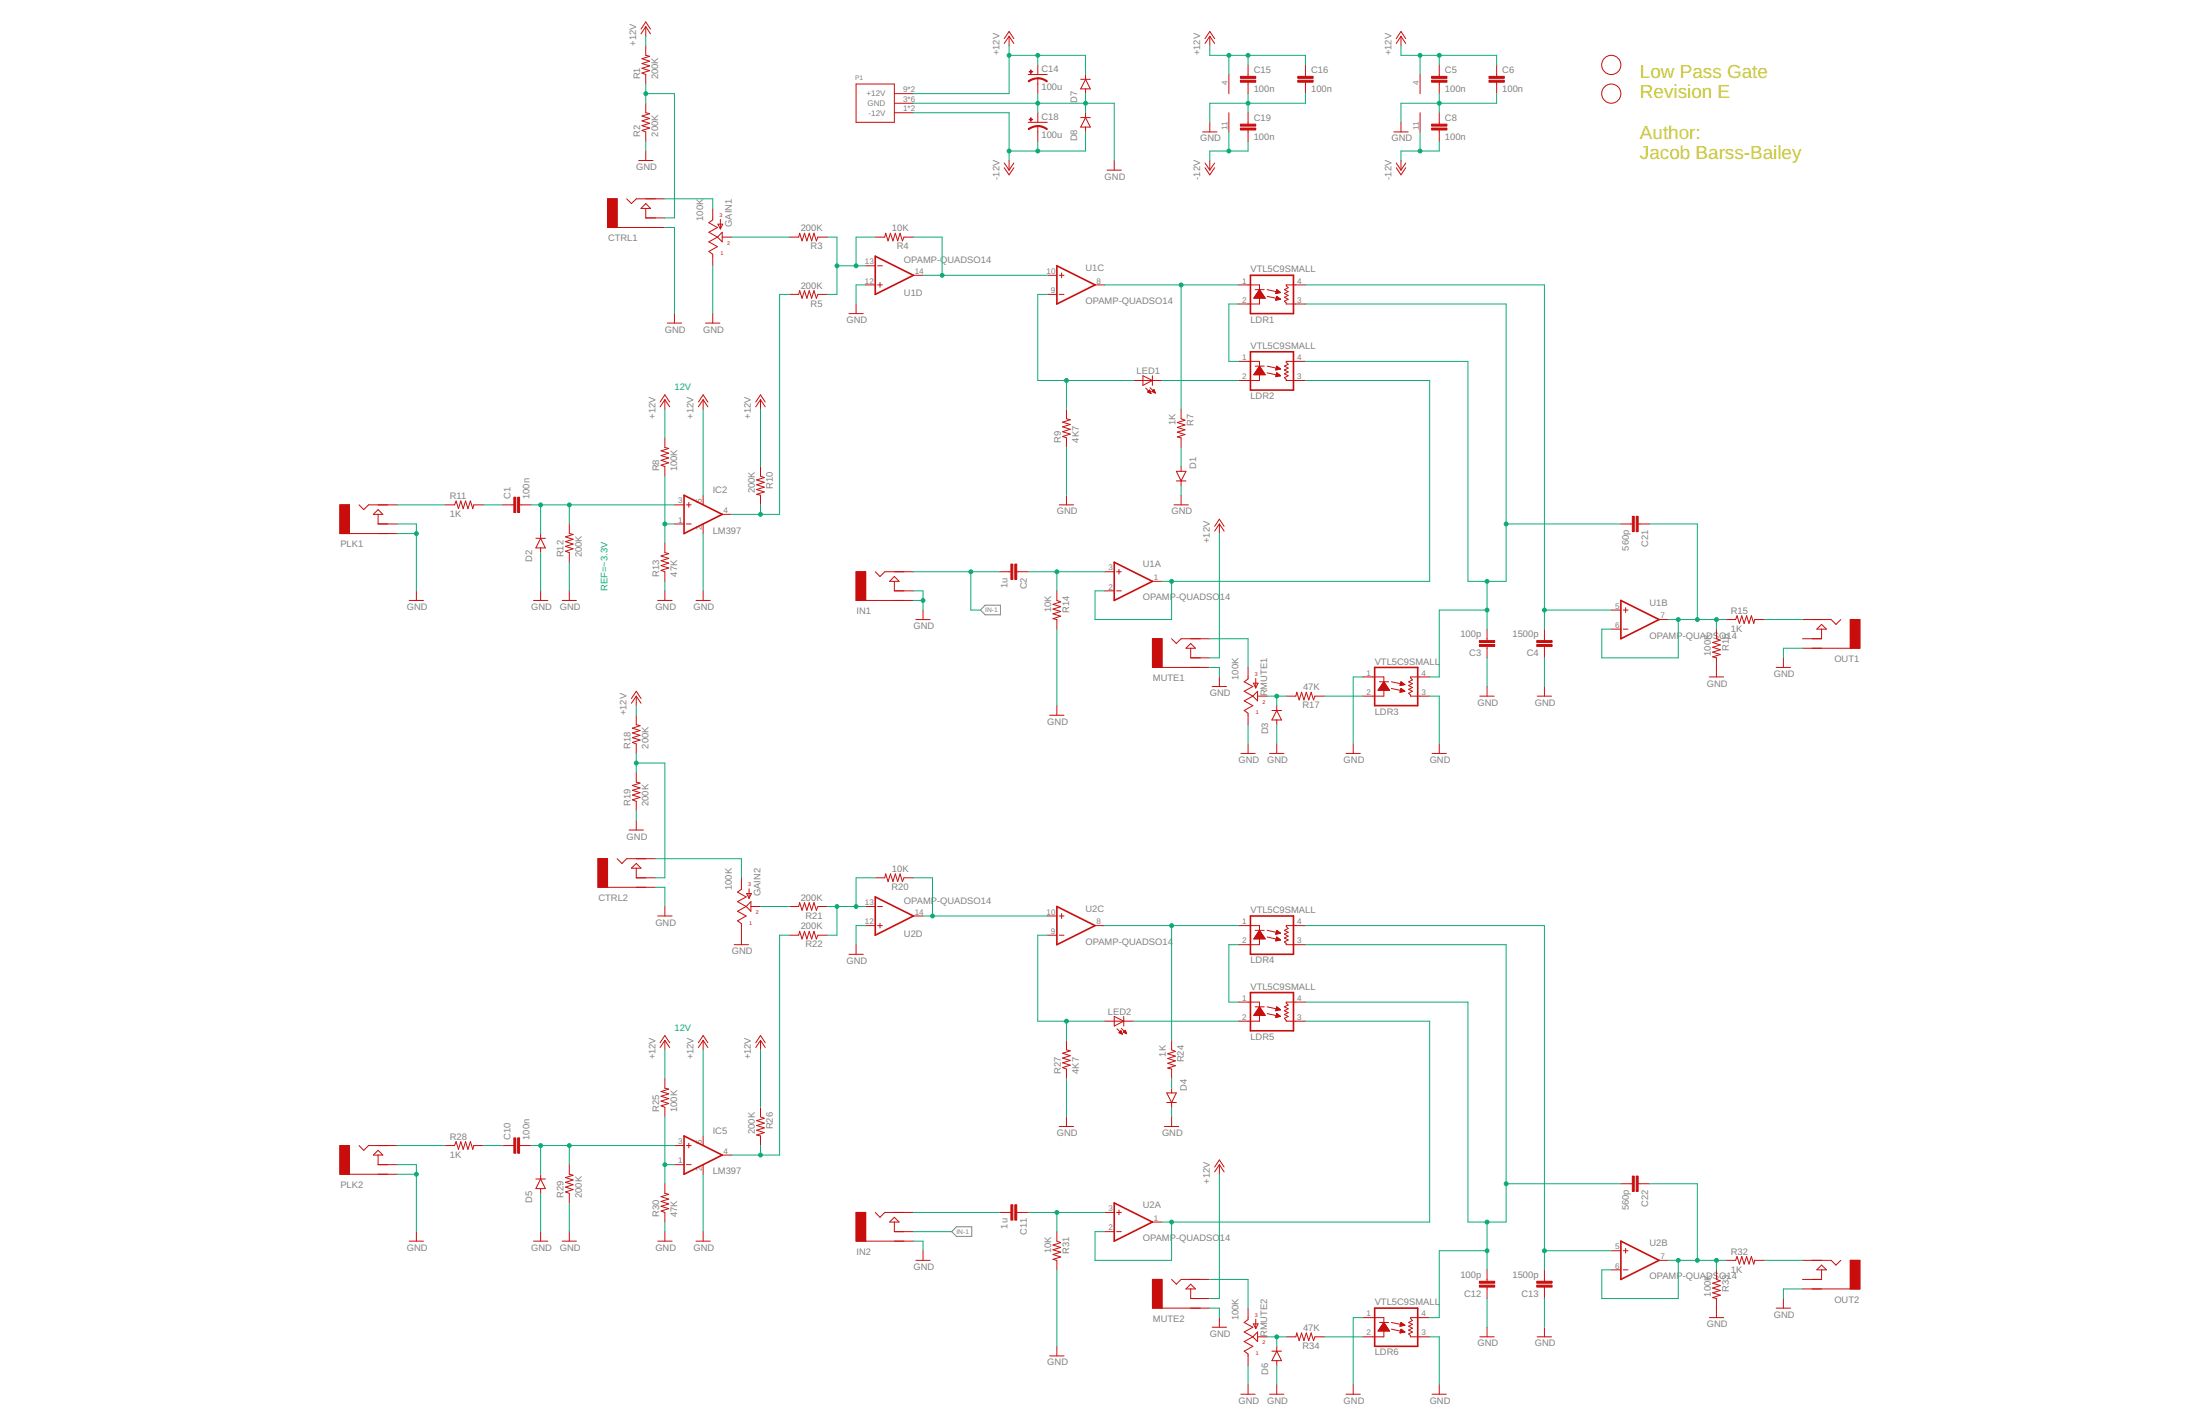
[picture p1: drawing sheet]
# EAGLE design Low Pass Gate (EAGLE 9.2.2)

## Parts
C1  100n  CAP0805  [0805]
C2  1u  CAP0805  [0805]
C3  100p  CAP0805  [0805]
C4  1500p  CAP0805  [0805]
C5  100n  CAP0805  [0805]
C6  100n  CAP0805  [0805]
C8  100n  CAP0805  [0805]
C10  100n  CAP0805  [0805]
C11  1u  CAP0805  [0805]
C12  100p  CAP0805  [0805]
C13  1500p  CAP0805  [0805]
C14  100u  CAP_POLD  [PANASONIC_D]
C15  100n  CAP0805  [0805]
C16  100n  CAP0805  [0805]
C18  100u  CAP_POLD  [PANASONIC_D]
C19  100n  CAP0805  [0805]
C21  560p  CAP0805  [0805]
C22  560p  CAP0805  [0805]
CTRL1  AUDIO-JACKINLINE-FLOATGND  [ERTHENVAR-JACK-INLINE-SHAREGND550]
CTRL2  AUDIO-JACKINLINE-FLOATGND  [ERTHENVAR-JACK-INLINE-SHAREGND550]
D1  DIODE-SOD323-W  [SOD323-W]
D2  DIODE-SOD323-W  [SOD323-W]
D3  DIODE-SOD323-W  [SOD323-W]
D4  DIODE-SOD323-W  [SOD323-W]
D5  DIODE-SOD323-W  [SOD323-W]
D6  DIODE-SOD323-W  [SOD323-W]
D7  DIODE-SOD323-W  [SOD323-W]
D8  DIODE-SOD323-W  [SOD323-W]
GAIN1  100K  POTALPS-KIT  [ALPS_POT_KIT]
GAIN2  100K  POTALPS-KIT  [ALPS_POT_KIT]
IC2  LM397  [SOT23-5]
IC5  LM397  [SOT23-5]
IN1  AUDIO-JACKINLINE-FLOATGND  [ERTHENVAR-JACK-INLINE-SHAREGND550]
IN2  AUDIO-JACKINLINE-FLOATGND  [ERTHENVAR-JACK-INLINE-SHAREGND550]
LDR1  VTL5C9SMALL  [VTL5C-SMALL]
LDR2  VTL5C9SMALL  [VTL5C-SMALL]
LDR3  VTL5C9SMALL  [VTL5C-SMALL]
LDR4  VTL5C9SMALL  [VTL5C-SMALL]
LDR5  VTL5C9SMALL  [VTL5C-SMALL]
LDR6  VTL5C9SMALL  [VTL5C-SMALL]
LED1  LED3MM  [LED3MM]
LED2  LED3MM  [LED3MM]
MUTE1  AUDIO-JACKINLINE  [ERTHENVAR-JACK-INLINE]
MUTE2  AUDIO-JACKINLINE  [ERTHENVAR-JACK-INLINE]
OUT1  AUDIO-JACKINLINE  [ERTHENVAR-JACK-INLINE]
OUT2  AUDIO-JACKINLINE  [ERTHENVAR-JACK-INLINE]
P1  POWER_SIMPLE10_SHROUDED  [POWER_10_SHROUDED]
PLK1  AUDIO-JACKINLINE  [ERTHENVAR-JACK-INLINE]
PLK2  AUDIO-JACKINLINE  [ERTHENVAR-JACK-INLINE]
R1  200K  RESISTOR0603-RES  [0603-RES]
R2  200K  RESISTOR0603-RES  [0603-RES]
R3  200K  RESISTOR0603-RES  [0603-RES]
R4  10K  RESISTOR0603-RES  [0603-RES]
R5  200K  RESISTOR0603-RES  [0603-RES]
R7  1K  RESISTOR0603-RES  [0603-RES]
R8  100K  RESISTOR0603-RES  [0603-RES]
R9  4K7  RESISTOR0603-RES  [0603-RES]
R10  200K  RESISTOR0603-RES  [0603-RES]
R11  1K  RESISTOR0603-RES  [0603-RES]
R12  200K  RESISTOR0603-RES  [0603-RES]
R13  47K  RESISTOR0603-RES  [0603-RES]
R14  10K  RESISTOR0603-RES  [0603-RES]
R15  1K  RESISTOR0603-RES  [0603-RES]
R16  100K  RESISTOR0603-RES  [0603-RES]
R17  47K  RESISTOR0603-RES  [0603-RES]
R18  200K  RESISTOR0603-RES  [0603-RES]
R19  200K  RESISTOR0603-RES  [0603-RES]
R20  10K  RESISTOR0603-RES  [0603-RES]
R21  200K  RESISTOR0603-RES  [0603-RES]
R22  200K  RESISTOR0603-RES  [0603-RES]
R24  1K  RESISTOR0603-RES  [0603-RES]
R25  100K  RESISTOR0603-RES  [0603-RES]
R26  200K  RESISTOR0603-RES  [0603-RES]
R27  4K7  RESISTOR0603-RES  [0603-RES]
R28  1K  RESISTOR0603-RES  [0603-RES]
R29  200K  RESISTOR0603-RES  [0603-RES]
R30  47K  RESISTOR0603-RES  [0603-RES]
R31  10K  RESISTOR0603-RES  [0603-RES]
R32  1K  RESISTOR0603-RES  [0603-RES]
R33  100K  RESISTOR0603-RES  [0603-RES]
R34  47K  RESISTOR0603-RES  [0603-RES]
RMUTE1  100K  POTALPS-KIT  [ALPS_POT_KIT]
RMUTE2  100K  POTALPS-KIT  [ALPS_POT_KIT]
U1  OPAMP-QUADSO14  [SO14]
U2  OPAMP-QUADSO14  [SO14]
U$1  FIDUCIAL  [FIDUCIAL_1MM]
U$2  FIDUCIAL  [FIDUCIAL_1MM]

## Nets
+12V: C5.1 C6.1 C14.+ C15.1 C16.1 D7.C IC2.5(V+) IC5.5(V+) MUTE1.N(NORM) MUTE2.N(NORM) P1.9(+12V) P1.10(+12V) R1.2 R8.2 R10.1 R18.2 R25.2 R26.1 U1.4(PWR:VCC) U2.4(PWR:VCC)
-12V: C8.2 C18.- C19.2 D8.A P1.1(-12V) P1.2(-12V) U1.11(PWR:VEE) U2.11(PWR:VEE)
GND: C3.1 C4.1 C5.2 C6.2 C8.1 C12.1 C13.1 C14.- C15.2 C16.2 C18.+ C19.1 CTRL1.G(RING) CTRL2.G(RING) D1.C D2.A D3.A D4.C D5.A D6.A D7.A D8.C GAIN1.P$1(E) GAIN2.P$1(E) IC2.2(GND) IC5.2(GND) IN1.G(RING) IN1.N(NORM) IN2.G(RING) LDR3.1(C) LDR3.3(L1) LDR6.1(C) LDR6.3(L1) MUTE1.G(RING) MUTE2.G(RING) OUT1.G(RING) OUT2.G(RING) P1.3(GND) P1.4(GND) P1.5(GND) P1.6(GND) P1.7(GND) P1.8(GND) PLK1.G(RING) PLK1.N(NORM) PLK2.G(RING) PLK2.N(NORM) R2.1 R9.1 R12.1 R13.1 R14.2 R16.2 R19.1 R27.1 R29.1 R30.1 R31.2 R33.2 RMUTE1.P$1(E) RMUTE2.P$1(E) U1.12(D:+IN) U2.12(D:+IN)
IN-1: C2.2 IN1.T(TIP) IN2.N(NORM)
N$1: R20.2 R21.1 R22.1 U2.13(D:-IN)
N$2: LDR4.1(C) R24.1 U2.8(C:OUT)
N$3: LDR4.2(A) LDR5.1(C)
N$5: GAIN2.P$2(S) R21.2
N$6: LED2.A R27.2 U2.9(C:-IN)
N$7: LDR5.2(A) LED2.K(C)
N$8: CTRL2.N(NORM) R18.1 R19.2
N$9: CTRL1.T(TIP) GAIN1.P$3(A)
N$10: D4.A R24.2
N$11: CTRL2.T(TIP) GAIN2.P$3(A)
N$12: PLK2.T(TIP) R28.1
N$13: C11.2 IN2.T(TIP)
N$14: IC5.4(OUT) R22.2 R26.2
N$15: C10.2 D5.C IC5.3(+IN) R29.2
N$16: C10.1 R28.2
N$17: IC5.1(-IN) R25.1 R30.2
N$18: R3.1 R4.2 R5.1 U1.13(D:-IN)
N$20: CTRL1.N(NORM) R1.1 R2.2
N$21: IC2.4(OUT) R5.2 R10.2
N$22: D6.C R34.2 RMUTE2.P$2(S)
N$23: OUT2.T(TIP) R32.2
N$24: C11.1 R31.1 U2.3(A:+IN)
N$25: C13.2 LDR4.4(L2) U2.5(B:+IN)
N$26: C1.2 D2.C IC2.3(+IN) R12.2
N$27: LDR5.3(L1) U2.1(A:OUT) U2.2(A:-IN)
N$28: C22.1 R32.1 R33.1 U2.6(B:-IN) U2.7(B:OUT)
N$29: C1.1 R11.2
N$30: LDR6.2(A) R34.1
N$31: C12.2 C22.2 LDR4.3(L1) LDR5.4(L2) LDR6.4(L2)
N$32: IC2.1(-IN) R8.1 R13.2
N$33: PLK1.T(TIP) R11.1
N$34: MUTE2.T(TIP) RMUTE2.P$3(A)
N$35: D1.A R7.2
N$39: OUT1.T(TIP) R15.2
N$40: C2.1 R14.1 U1.3(A:+IN)
N$41: C4.2 LDR1.4(L2) U1.5(B:+IN)
N$42: LDR2.3(L1) U1.1(A:OUT) U1.2(A:-IN)
N$43: C21.1 R15.1 R16.1 U1.6(B:-IN) U1.7(B:OUT)
N$44: C3.2 C21.2 LDR1.3(L1) LDR2.4(L2) LDR3.4(L2)
N$45: MUTE1.T(TIP) RMUTE1.P$3(A)
N$46: LDR3.2(A) R17.1
N$47: LDR2.2(A) LED1.K(C)
N$48: LDR1.1(C) R7.1 U1.8(C:OUT)
N$49: LDR1.2(A) LDR2.1(C)
N$50: D3.C R17.2 RMUTE1.P$2(S)
N$51: GAIN1.P$2(S) R3.2
N$53: LED1.A R9.2 U1.9(C:-IN)
VSIG: R20.1 U2.10(C:+IN) U2.14(D:OUT)
VSIG1: R4.1 U1.10(C:+IN) U1.14(D:OUT)
Unconnected: OUT1.N(NORM) OUT2.N(NORM)

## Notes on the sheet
- Low Pass Gate
  Revision E
  
  Author:
  Jacob Barss-Bailey
- 12V
- REF=~3.3V
- 12V

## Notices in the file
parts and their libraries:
SparkFun-Passives: Licensing: Creative Commons ShareAlike 4.0 International - https://creativecommons.org/licenses/by-sa/4.0
